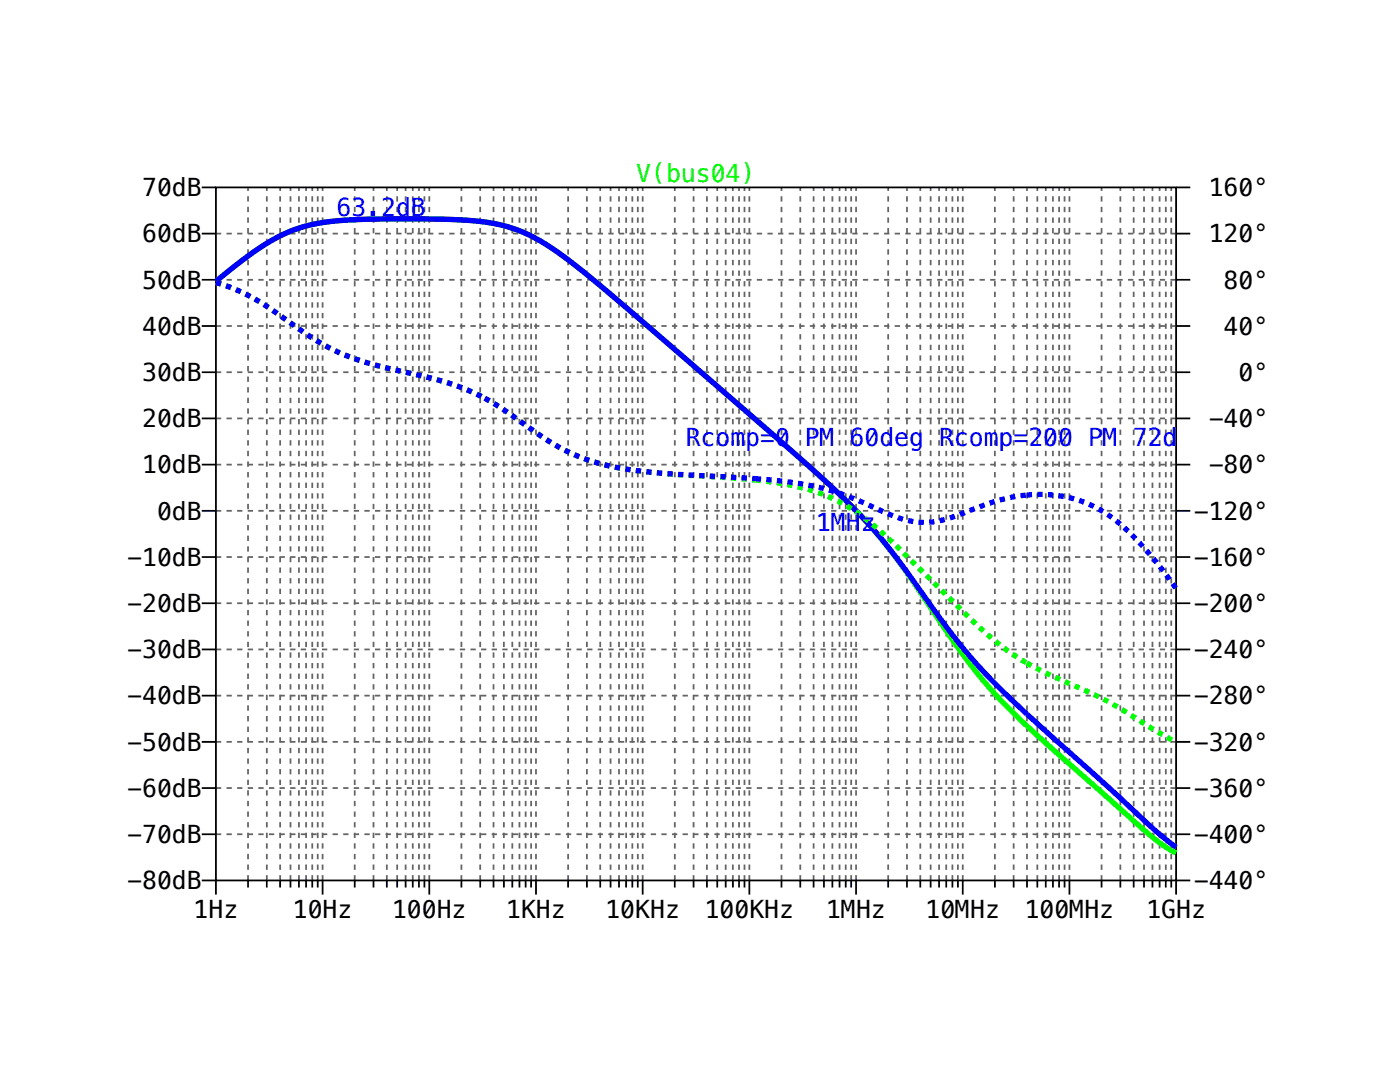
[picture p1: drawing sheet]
<svg xmlns="http://www.w3.org/2000/svg" width="279mm" height="216mm" viewBox="0 0 279 216" stroke-linecap="round" stroke-linejoin="round" font-family="sans-serif">
<g fill="none" stroke="#000" stroke-width=".35">
<path d="M40.3 37.4h2.8M43.1 37.4h191.6v138.3h-191.6zM234.7 37.4h2.8M40.3 55.8h2.8M40.3 46.6h2.8M234.7 55.8h2.8M234.7 46.6h2.8M40.3 74.3h2.8M40.3 65.1h2.8M234.7 74.3h2.8M234.7 65.1h2.8M40.3 92.7h2.8"/>
<path d="M40.3 83.5h2.8M234.7 92.7h2.8M234.7 83.5h2.8M40.3 111.1h2.8M40.3 101.9h2.8M234.7 111.1h2.8M234.7 101.9h2.8M40.3 138.8h2.8M40.3 129.6h2.8M40.3 120.4h2.8M234.7 138.8h2.8M234.7 129.6h2.8"/>
<path d="M234.7 120.4h2.8M40.3 157.2h2.8M40.3 148h2.8M234.7 157.2h2.8M234.7 148h2.8M40.3 175.7h2.8v2.8M40.3 166.5h2.8M49.5 175.7v1.4M53.2 175.7v1.4M55.9 175.7v1.4M58 175.7v1.4M59.7 175.7v1.4"/>
<path d="M61.1 175.7v1.4M62.3 175.7v1.4M63.4 175.7v1.4M64.4 175.7v2.8M70.8 175.7v1.4M74.5 175.7v1.4M77.2 175.7v1.4M79.3 175.7v1.4M81 175.7v1.4M82.4 175.7v1.4M83.6 175.7v1.4M84.7 175.7v1.4"/>
<path d="M85.7 175.7v2.8M92.1 175.7v1.4M95.8 175.7v1.4M98.5 175.7v1.4M100.6 175.7v1.4M102.2 175.7v1.4M103.7 175.7v1.4M104.9 175.7v1.4M106 175.7v1.4M107 175.7v2.8M113.4 175.7v1.4M117.1 175.7v1.4"/>
<path d="M119.8 175.7v1.4M121.9 175.7v1.4M123.5 175.7v1.4M125 175.7v1.4M126.2 175.7v1.4M127.3 175.7v1.4M128.3 175.7v2.8M134.7 175.7v1.4M138.4 175.7v1.4M141.1 175.7v1.4M143.1 175.7v1.4M144.8 175.7v1.4"/>
<path d="M146.3 175.7v1.4M147.5 175.7v1.4M148.6 175.7v1.4M149.6 175.7v2.8M156 175.7v1.4M159.7 175.7v1.4M162.4 175.7v1.4M164.4 175.7v1.4M166.1 175.7v1.4M167.5 175.7v1.4M168.8 175.7v1.4M169.9 175.7v1.4"/>
<path d="M170.8 175.7v2.8M177.3 175.7v1.4M181 175.7v1.4M183.7 175.7v1.4M185.7 175.7v1.4M187.4 175.7v1.4M188.8 175.7v1.4M190.1 175.7v1.4M191.2 175.7v1.4M192.1 175.7v2.8M198.5 175.7v1.4M202.3 175.7v1.4"/>
<path d="M205 175.7v1.4M207 175.7v1.4M208.7 175.7v1.4M210.1 175.7v1.4M211.4 175.7v1.4M212.5 175.7v1.4M213.4 175.7v2.8M219.8 175.7v1.4M223.6 175.7v1.4M226.2 175.7v1.4M228.3 175.7v1.4M230 175.7v1.4"/>
<path d="M231.4 175.7v1.4M232.7 175.7v1.4M233.7 175.7v1.4M234.7 166.5h2.8M237.5 175.7h-2.8v2.8"/>
</g>
<g fill="none" stroke="#646464" stroke-width=".35" stroke-dasharray="1.1 1.1" stroke-linecap="butt">
<path d="M43.1 55.8h191.6M43.1 46.6h191.6M43.1 74.3h191.6M43.1 65.1h191.6M43.1 92.7h191.6M43.1 83.5h191.6M43.1 111.1h191.6M43.1 101.9h191.6M43.1 138.8h191.6M43.1 129.6h191.6M43.1 120.4h191.6M43.1 157.2h191.6"/>
<path d="M43.1 148h191.6M43.1 166.5h191.6M49.5 175.7v-138.3M53.2 175.7v-138.3M55.9 175.7v-138.3M58 175.7v-138.3M59.7 175.7v-138.3M61.1 175.7v-138.3M62.3 175.7v-138.3M63.4 175.7v-138.3M64.4 175.7v-138.3M70.8 175.7v-138.3"/>
<path d="M74.5 175.7v-138.3M77.2 175.7v-138.3M79.3 175.7v-138.3M81 175.7v-138.3M82.4 175.7v-138.3M83.6 175.7v-138.3M84.7 175.7v-138.3M85.7 175.7v-138.3M92.1 175.7v-138.3M95.8 175.7v-138.3M98.5 175.7v-138.3M100.6 175.7v-138.3"/>
<path d="M102.2 175.7v-138.3M103.7 175.7v-138.3M104.9 175.7v-138.3M106 175.7v-138.3M107 175.7v-138.3M113.4 175.7v-138.3M117.1 175.7v-138.3M119.8 175.7v-138.3M121.9 175.7v-138.3M123.5 175.7v-138.3M125 175.7v-138.3M126.2 175.7v-138.3"/>
<path d="M127.3 175.7v-138.3M128.3 175.7v-138.3M134.7 175.7v-138.3M138.4 175.7v-138.3M141.1 175.7v-138.3M143.1 175.7v-138.3M144.8 175.7v-138.3M146.3 175.7v-138.3M147.5 175.7v-138.3M148.6 175.7v-138.3M149.6 175.7v-138.3M156 175.7v-138.3"/>
<path d="M159.7 175.7v-138.3M162.4 175.7v-138.3M164.4 175.7v-138.3M166.1 175.7v-138.3M167.5 175.7v-138.3M168.8 175.7v-138.3M169.9 175.7v-138.3M170.8 175.7v-138.3M177.3 175.7v-138.3M181 175.7v-138.3M183.7 175.7v-138.3M185.7 175.7v-138.3"/>
<path d="M187.4 175.7v-138.3M188.8 175.7v-138.3M190.1 175.7v-138.3M191.2 175.7v-138.3M192.1 175.7v-138.3M198.5 175.7v-138.3M202.3 175.7v-138.3M205 175.7v-138.3M207 175.7v-138.3M208.7 175.7v-138.3M210.1 175.7v-138.3M211.4 175.7v-138.3"/>
<path d="M212.5 175.7v-138.3M213.4 175.7v-138.3M219.8 175.7v-138.3M223.6 175.7v-138.3M226.2 175.7v-138.3M228.3 175.7v-138.3M230 175.7v-138.3M231.4 175.7v-138.3M232.7 175.7v-138.3M233.7 175.7v-138.3"/>
</g>
<path d="M43.1 56.1l5.1-4a34.2 34.2 0 0 1 14.9-7.5l4.7-.6 6.4-.3h11.9l7.7 .3a31.5 31.5 0 0 1 18.7 7.2l4.3 3.3 6.3 5.3 30.3 26.2 11.1 9.8 6.8 6.6a133.1 133.1 0 0 1 15.3 20.2l4.3 6.2a110.9 110.9 0 0 0 20 21.4l15.3 13.6a42.6 42.6 0 0 0 8.5 6.4" fill="none" stroke="#0f0" stroke-width="1.1" stroke-linecap="butt"/>
<path d="M43.1 56.1l5.1-4a34.2 34.2 0 0 1 14.9-7.5l4.7-.6 6.4-.3h11.9l7.7 .3a31.5 31.5 0 0 1 18.7 7.2l6.8 5.4 11.9 10.2 27.3 23.6 9.8 9 4.7 4.8 3.8 4.4 3.4 4.5 9.8 13.5 3.4 4.2 3.8 4.2 4.3 4.3 5.5 5.1 13.7 12.2 9.3 8.7 4.7 3.8" fill="none" stroke="#00f" stroke-width="1.1" stroke-linecap="butt"/>
<path d="M43.1 56.4a43.2 43.2 0 0 1 14.5 7.8l1.7 1.2a47.7 47.7 0 0 0 20.4 8.6l8.5 2.1a41.9 41.9 0 0 1 8.5 3.4M96.7 79.5l3.9 2.3 5.1 3.6a42 42 0 0 0 23 8.7l22.1 1.7M150.8 95.8l6.4 .9a35.7 35.7 0 0 1 19.6 10.3l17.5 17a54.1 54.1 0 0 0 10.6 8.3M204.9 132.3l4.3 2.2 8.1 3.6 3.4 1.7 14 8.3" fill="none" stroke="#0f0" stroke-width="1.1" stroke-dasharray="1.1 1.1" stroke-linecap="butt"/>
<path d="M43.1 56.4a43.2 43.2 0 0 1 14.5 7.8l1.7 1.2a47.7 47.7 0 0 0 20.4 8.6l8.5 2.1a41.9 41.9 0 0 1 8.5 3.4M96.7 79.5l3.9 2.3 5.1 3.6a41.8 41.8 0 0 0 23 8.7l6.4 .5 15.7 .9M150.8 95.5l7.3 .8 5.5 1 5.1 1.5 5.1 2.2a25.8 25.8 0 0 0 10.7 3.2 28.3 28.3 0 0 0 10.2-2.8 36.1 36.1 0 0 1 10.2-2.6M204.9 98.8a24.5 24.5 0 0 1 20.9 7.8 80.3 80.3 0 0 1 8.9 10.8" fill="none" stroke="#00f" stroke-width="1.1" stroke-dasharray="1.1 1.1" stroke-linecap="butt"/>
<g font-size="4.9">
<text x="28.4" y="39.2">70dB</text>
<text x="241.2" y="39.2">160°</text>
<text x="28.4" y="48.4">60dB</text>
<text x="241.2" y="48.4">120°</text>
<text x="28.4" y="57.6">50dB</text>
<text x="244.2" y="57.6">80°</text>
<text x="28.4" y="66.8">40dB</text>
<text x="244.2" y="66.8">40°</text>
<text x="28.4" y="76">30dB</text>
<text x="247.2" y="76">0°</text>
<text x="28.4" y="85.3">20dB</text>
<text x="241.2" y="85.3">-40°</text>
<text x="28.4" y="94.5">10dB</text>
<text x="241.2" y="94.5">-80°</text>
<text x="31.3" y="103.7">0dB</text>
<text x="238.3" y="103.7">-120°</text>
<text x="25.4" y="112.9">-10dB</text>
<text x="238.3" y="112.9">-160°</text>
<text x="25.4" y="122.1">-20dB</text>
<text x="238.3" y="122.1">-200°</text>
<text x="25.4" y="131.4">-30dB</text>
<text x="238.3" y="131.4">-240°</text>
<text x="25.4" y="140.6">-40dB</text>
<text x="238.3" y="140.6">-280°</text>
<text x="25.4" y="149.8">-50dB</text>
<text x="238.3" y="149.8">-320°</text>
<text x="25.4" y="159">-60dB</text>
<text x="238.3" y="159">-360°</text>
<text x="25.4" y="168.2">-70dB</text>
<text x="238.3" y="168.2">-400°</text>
<text x="25.4" y="177.4">-80dB</text>
<text x="238.3" y="177.4">-440°</text>
<text x="38.6" y="183.1">1Hz</text>
<text x="58.4" y="183.1">10Hz</text>
<text x="78.2" y="183.1">100Hz</text>
<text x="101" y="183.1">1KHz</text>
<text x="120.8" y="183.1">10KHz</text>
<text x="140.6" y="183.1">100KHz</text>
<text x="164.9" y="183.1">1MHz</text>
<text x="184.7" y="183.1">10MHz</text>
<text x="204.5" y="183.1">100MHz</text>
<text x="228.8" y="183.1">1GHz</text>
</g>
<text font-size="4.9" fill="#0f0" x="127" y="36.3">V(bus04)</text>
<g font-size="4.9" fill="#00f">
<text x="67.2" y="43">63.2d</text>
<text x="82" y="43">B</text>
<text x="136.9" y="89.1">R</text>
<text x="139.8" y="89.1">co</text>
<text x="145.8" y="89.1">m</text>
<text x="148.7" y="89.1">p=0</text>
<text x="160.6" y="89.1">P</text>
<text x="163.6" y="89.1">M</text>
<text x="169.6" y="89.1">60d</text>
<text x="178.5" y="89.1">e</text>
<text x="181.5" y="89.1">g</text>
<text x="187.4" y="89.1">R</text>
<text x="190.4" y="89.1">c</text>
<text x="193.3" y="89.1">om</text>
<text x="199.3" y="89.1">p=</text>
<text x="205.2" y="89.1">2</text>
<text x="208.2" y="89.1">0</text>
<text x="211.2" y="89.1">0</text>
<text x="217.1" y="89.1">P</text>
<text x="220.1" y="89.1">M</text>
<text x="226.1" y="89.1">7</text>
<text x="229" y="89.1">2</text>
<text x="232" y="89.1">d</text>
<text x="162.9" y="106">1</text>
<text x="165.9" y="106">M</text>
<text x="168.8" y="106">H</text>
<text x="171.8" y="106">z</text>
</g>
</svg>
